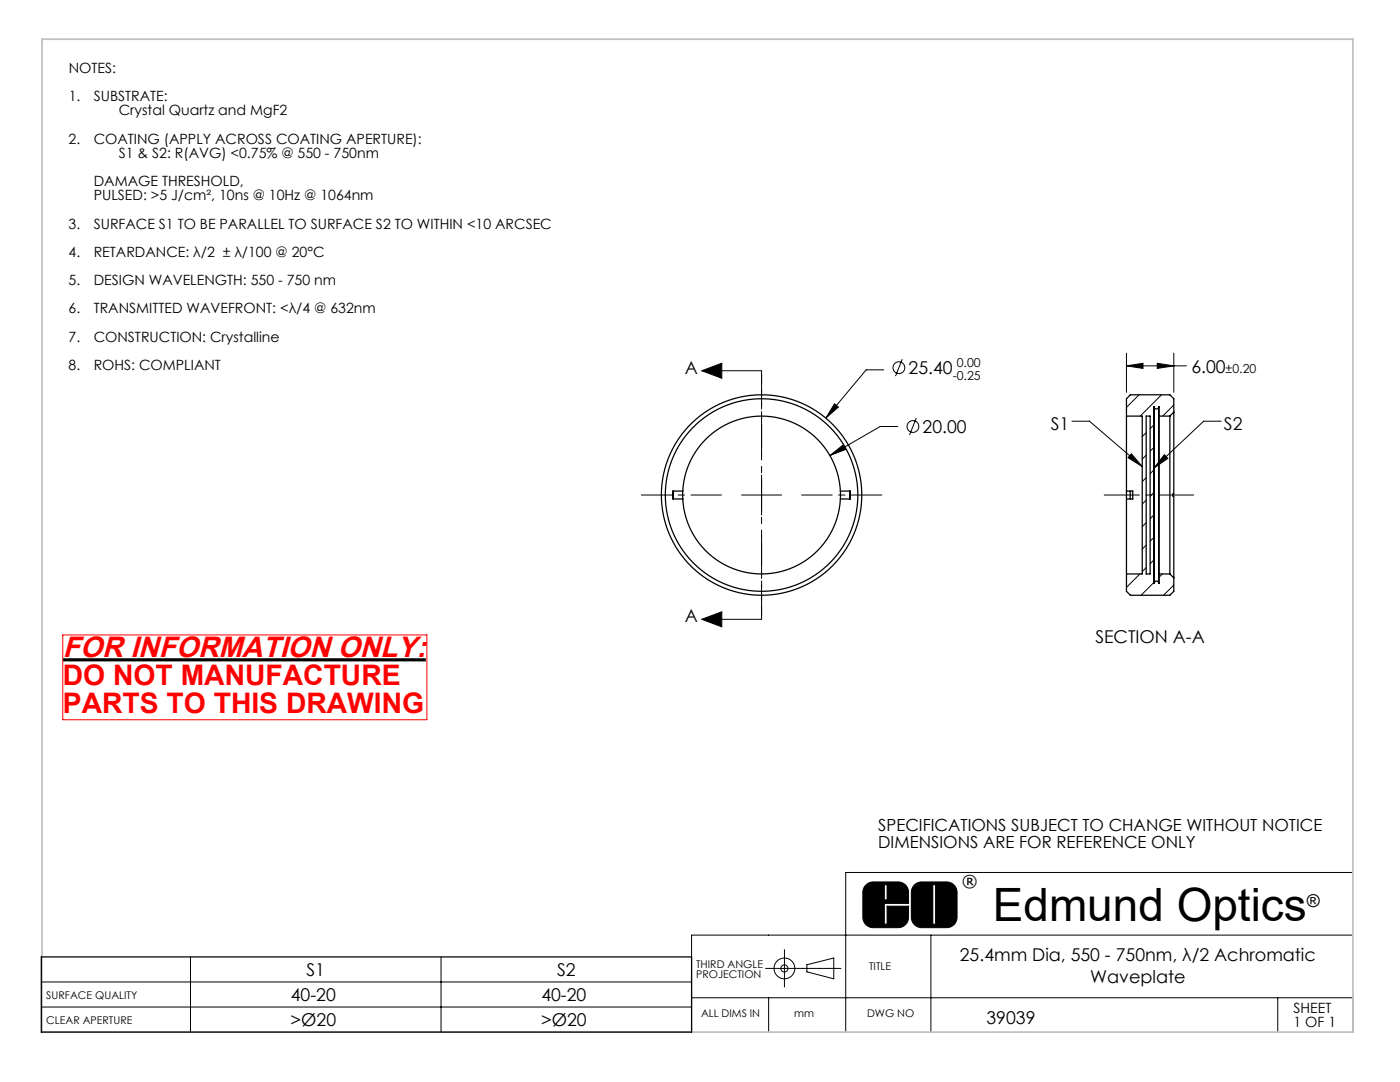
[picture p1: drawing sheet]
<svg xmlns="http://www.w3.org/2000/svg" width="279mm" height="216mm" viewBox="0 0 279 216" stroke-linecap="round" stroke-linejoin="round" font-family="sans-serif">
<g fill="none" stroke="#000" stroke-width=".2">
<path d="M140 74h12M140 74l4-1.5v3zM176.4 73.8h-3.5l-8.1 9.6M180.1 71.7l-1.4 3.3M224.8 73l3.3-.5v1zM224.8 70.5v7.8M224.8 73h12M227.3 78.8l-2.5 2.5M231 72.5l3.3 .5-3.3 .5zM231.8 78.8l-4.2 4.2M234.3 70.5v7.8M148 98.8h8"/>
<path d="M152 94.8v8M165.6 90.9l2.6-2.1 .5 .9zM166.5 80.6l.8 .6-2.5 2.2zM179.2 85.1h-3.5l-10.1 5.8M182.9 83.4l-1.4 3.4M213.9 84h3.5l10.6 9.1M225.8 90.6l2.2 2.5-2.9-1.8zM228.7 86.3l-.7 .8M228.7 90.8l-.7 .8M228.7 95.3l-.7 .8M228.7 99.8l-.7 .8M230.3 84.8l-.8 .7"/>
<path d="M230.3 89.2l-.8 .8M230.3 93.7l-.8 .8M230.3 98.2l-.8 .8M232.4 90.7l.7 .8-2.8 1.9zM234.3 80.8l-2.3 2.2M243.7 84h-3.5l-9.9 9.4M227.5 114.5l-2.7 2.7M228.7 104.3l-.7 .8M228.7 108.8l-.7 .8M228.7 113.3l-.7 .8M230.3 102.7l-.8 .8M230.3 107.2l-.8 .8"/>
<path d="M230.3 111.7l-.8 .8M230.3 116.2l-2.6 2.6M232 114.5l-.7 .7M234.3 116.7l-2.1 2.1M140 123.6h12M140 123.6l4-1.5v3zM172.7 176.7a2.07 2.07 0 0 1 1.6-.7h4.9a2.07 2.07 0 0 1 2.1 2.1v2.2h-4.8v4.1h.5v-3.6h4.3v2.2a2.07 2.07 0 0 1-2.1 2.1h-4.9a2.07 2.07 0 0 1-2.1-2.1v-5.2l.2-.6zM176.5 176.5h.5v3.1h-.5zM182.6 176.5l.5-.3 .6-.2h5.2a2.07 2.07 0 0 1 2.1 2.1v4.9a2.07 2.07 0 0 1-2.1 2.1h-5a2.07 2.07 0 0 1-2-2.1v-4.9a2.07 2.07 0 0 1 .7-1.6zM186.2 176.5h.5v7.9h-.5zM270 174.1h-101.2v31.8M8.2 195.9h129.8"/>
<path d="M38 190.9v15M88 190.9v15M138 199.1h132v6.8M152.8 193.2h15M153.4 199.1v6.8M156.6 189.5v7.4M161 192.5l5.4-1.3v4.1l-5.4-1.4zM185.8 186.6v19.3M255 199.1v6.8M270 186.6h-132v19.3M8.2 200.9h129.8"/>
<circle cx="179.4" cy="73.4" r="1.18"/>
<circle cx="182.2" cy="85.1" r="1.18"/>
<circle cx="156.5" cy="193.2" r="2.07"/>
<circle cx="156.5" cy="193.2" r=".71"/>
</g>
<path d="M8.4 7.8h261.6v198.1h-261.6z" fill="none" stroke="#c0c0c0" stroke-width=".35"/>
<path d="M176.5 176.5v3.1h.5v-3.1zM172.8 176.6l.6-.4 .7-.2h5.1l.9 .2 .6 .4 .6 1.1v2.6h-4.8v4.1h.5v-3.6h4.3v2.6l-.6 1.1-.6 .4-.7 .2h-5.1l-.9-.2-.6-.4-.4-.6-.2-.7v-5.1l.1-.8zM186.2 176.5v7.9h.5v-7.9zM182.5 176.6l.6-.4 .7-.2h5.1l.9 .2 .6 .4 .4 .6 .2 .7v5.1l-.2 .9-.4 .6-.6 .4-.7 .2h-5.1l-.9-.2-.6-.4-.4-.6-.2-.7v-5.1l.2-.9z" fill-rule="evenodd" fill="#000"/>
<path d="M12.5 131.7h72.5" fill="none" stroke="#000" stroke-width=".63" stroke-linecap="butt"/>
<g fill="none" stroke="#000" stroke-width=".25">
<path d="M134.4 98v1.6M136.3 99.6a15.7 15.7 0 0 0 15.7 14.9 15.7 15.7 0 0 0 15.7-14.9M136.3 98a15.7 15.7 0 0 1 15.7-15 15.7 15.7 0 0 1 15.7 15M136.3 98h-2v.8v.8h2M136.3 98v1.6M167.7 98h2v.8v.8h-2M167.7 98v1.6M169.6 98v1.6M224.8 99.6v14.9M224.8 98h1.3v1.6h-1.3M224.8 83v15M224.8 98v1.6"/>
<path d="M224.8 83h3.2v31.5h-3.2M225.6 98v1.6M228.7 83h.8v31.5h-.8zM230.3 81.2h.1M230.3 81.2v35.2M230.3 81.2a.47 .47 0 0 0 .5 .4 .47 .47 0 0 0 .5-.4M231.3 81.2v35.2M231.3 81.2h.1M231.3 83v31.5M231.3 81.2v1.8M231.3 83h2.2M233.5 83v31.5"/>
<path d="M234.3 82.2v16.3h-.2v.5h.2v16.3M234.3 82.2v-2.6l-.8-.8h-7.9l-.8 .8v3.4M234.3 82.2l-.8 .8M224.8 114.5v3.5l.8 .8h7.9l.8-.8v-2.7M230.3 116.4h.1M230.3 116.4a.47 .47 0 0 1 .5-.5 .47 .47 0 0 1 .5 .5M231.3 116.4h.1M231.3 114.5v1.9M231.3 114.5h2.2M233.5 114.5l.8 .8M8.2 190.9h129.8v15h-129.8z"/>
<circle cx="152" cy="98.8" r="19.2"/>
<circle cx="152" cy="98.8" r="20"/>
</g>
<path d="M144 98.8h-16M152 90.8v-16M160 98.8h16M152 106.8v16" fill="none" stroke="#000" stroke-width=".2" stroke-dasharray="30.5 1.3 1.3 1.3" stroke-dashoffset="24.4"/>
<path d="M152 74v49.6" fill="none" stroke="#000" stroke-width=".2" stroke-dasharray="6.3 1.3 1.3 1.3 1.3 1.3" stroke-dashoffset="3.8"/>
<path d="M220.4 98.8h17.8" fill="none" stroke="#000" stroke-width=".2" stroke-dasharray="30.5 1.3 1.3 1.3" stroke-dashoffset="23.5"/>
<path d="M12.5 126.7h72.7v16.9h-72.7z" fill="none" stroke="#f00" stroke-width=".2"/>
<g fill="#000">
<path d="M140 74l4-1.5v3zM140 123.6l4-1.5v3z"/>
<path d="M166.5 80.6l-1.7 2.8 2.5-2.2zM165.6 90.9l3.1-1.2-.5-.9zM224.8 73l3.3-.5v1zM231 72.5l3.3 .5-3.3 .5z"/>
<path d="M225.8 90.6l2.2 2.5-2.9-1.8zM232.4 90.7l.7 .8-2.8 1.9z"/>
</g>
<text font-size="9.2" x="198.1" y="183.8">Edmund Optics</text>
<text font-size="5.8" fill="#f00" x="12.5" y="131">FOR INFORMATION ONLY:</text>
<g font-size="5.6" fill="#f00">
<text x="12.5" y="136.7">DO NOT MANUFACTURE</text>
<text x="12.5" y="142.3">PARTS TO THIS DRAWING</text>
</g>
<g font-size="3.5">
<text x="136.7" y="74.6">A</text>
<text x="181.3" y="74.7">25.40</text>
<text x="237.8" y="74.3">6.00</text>
<text x="184.1" y="86.4">20.00</text>
<text x="209.7" y="85.9">S1</text>
<text x="244.3" y="85.9">S2</text>
<text x="136.7" y="124.2">A</text>
<text x="218.6" y="128.3">SECTION A-A</text>
<text x="260.8" y="180.9">®</text>
<text x="191.6" y="191.7">25.4mm Dia, 550 - 750nm, λ/2 Achromatic</text>
<text x="61.2" y="194.8">S1</text>
<text x="111.2" y="194.8">S2</text>
<text x="217.6" y="196.2">Waveplate</text>
<text x="58" y="199.8">40-20</text>
<text x="108" y="199.8">40-20</text>
<text x="58" y="204.8">&gt;Ø20</text>
<text x="108" y="204.8">&gt;Ø20</text>
<text x="196.9" y="204.4">39039</text>
</g>
<g font-size="3.3">
<text x="175.3" y="165.8">SPECIFICATIONS SUBJECT TO CHANGE WITHOUT NOTICE</text>
<text x="175.3" y="169.3">DIMENSIONS ARE FOR REFERENCE ONLY</text>
<text x="192" y="177">®</text>
</g>
<g font-size="2.8">
<text x="13.7" y="14.6">NOTES:</text>
<text x="13.7" y="20.2">1.</text>
<text x="18.7" y="20.2">SUBSTRATE:</text>
<text x="23.7" y="23">Crystal Quartz and MgF2</text>
<text x="13.7" y="28.7">2.</text>
<text x="18.7" y="28.7">COATING (APPLY ACROSS COATING APERTURE):</text>
<text x="23.7" y="31.5">S1 &amp; S2: R(AVG) &lt;0.75% @ 550 - 750nm</text>
<text x="18.7" y="37.1">DAMAGE THRESHOLD,</text>
<text x="18.7" y="40">PULSED: &gt;5 J/cm², 10ns @ 10Hz @ 1064nm</text>
<text x="13.7" y="45.6">3.</text>
<text x="18.7" y="45.6">SURFACE S1 TO BE PARALLEL TO SURFACE S2 TO WITHIN &lt;10 ARCSEC</text>
<text x="13.7" y="51.3">4.</text>
<text x="18.7" y="51.3">RETARDANCE: λ/2 ± λ/100 @ 20°C</text>
<text x="13.7" y="56.9">5.</text>
<text x="18.7" y="56.9">DESIGN WAVELENGTH: 550 - 750 nm</text>
<text x="13.7" y="62.5">6.</text>
<text x="18.7" y="62.5">TRANSMITTED WAVEFRONT: &lt;λ/4 @ 632nm</text>
<text x="13.7" y="68.2">7.</text>
<text x="18.7" y="68.2">CONSTRUCTION: Crystalline</text>
<text x="13.7" y="73.8">8.</text>
<text x="18.7" y="73.8">ROHS: COMPLIANT</text>
<text x="258.2" y="202.1">SHEET</text>
<text x="258.2" y="204.9">1 OF 1</text>
</g>
<g font-size="2.5">
<text x="190.1" y="75.8">-0.25</text>
<text x="190.9" y="73.3">0.00</text>
<text x="244.6" y="74.3">±0.20</text>
</g>
<g font-size="2.1">
<text x="138.9" y="193.1">THIRD ANGLE</text>
<text x="138.9" y="195.2">PROJECTION</text>
<text x="173.5" y="193.6">TITLE</text>
<text x="9.2" y="199.2">SURFACE QUALITY</text>
<text x="139.9" y="202.9">ALL DIMS IN</text>
<text x="158.5" y="202.9">mm</text>
<text x="173" y="202.9">DWG NO</text>
<text x="9.2" y="204.2">CLEAR APERTURE</text>
</g>
</svg>
